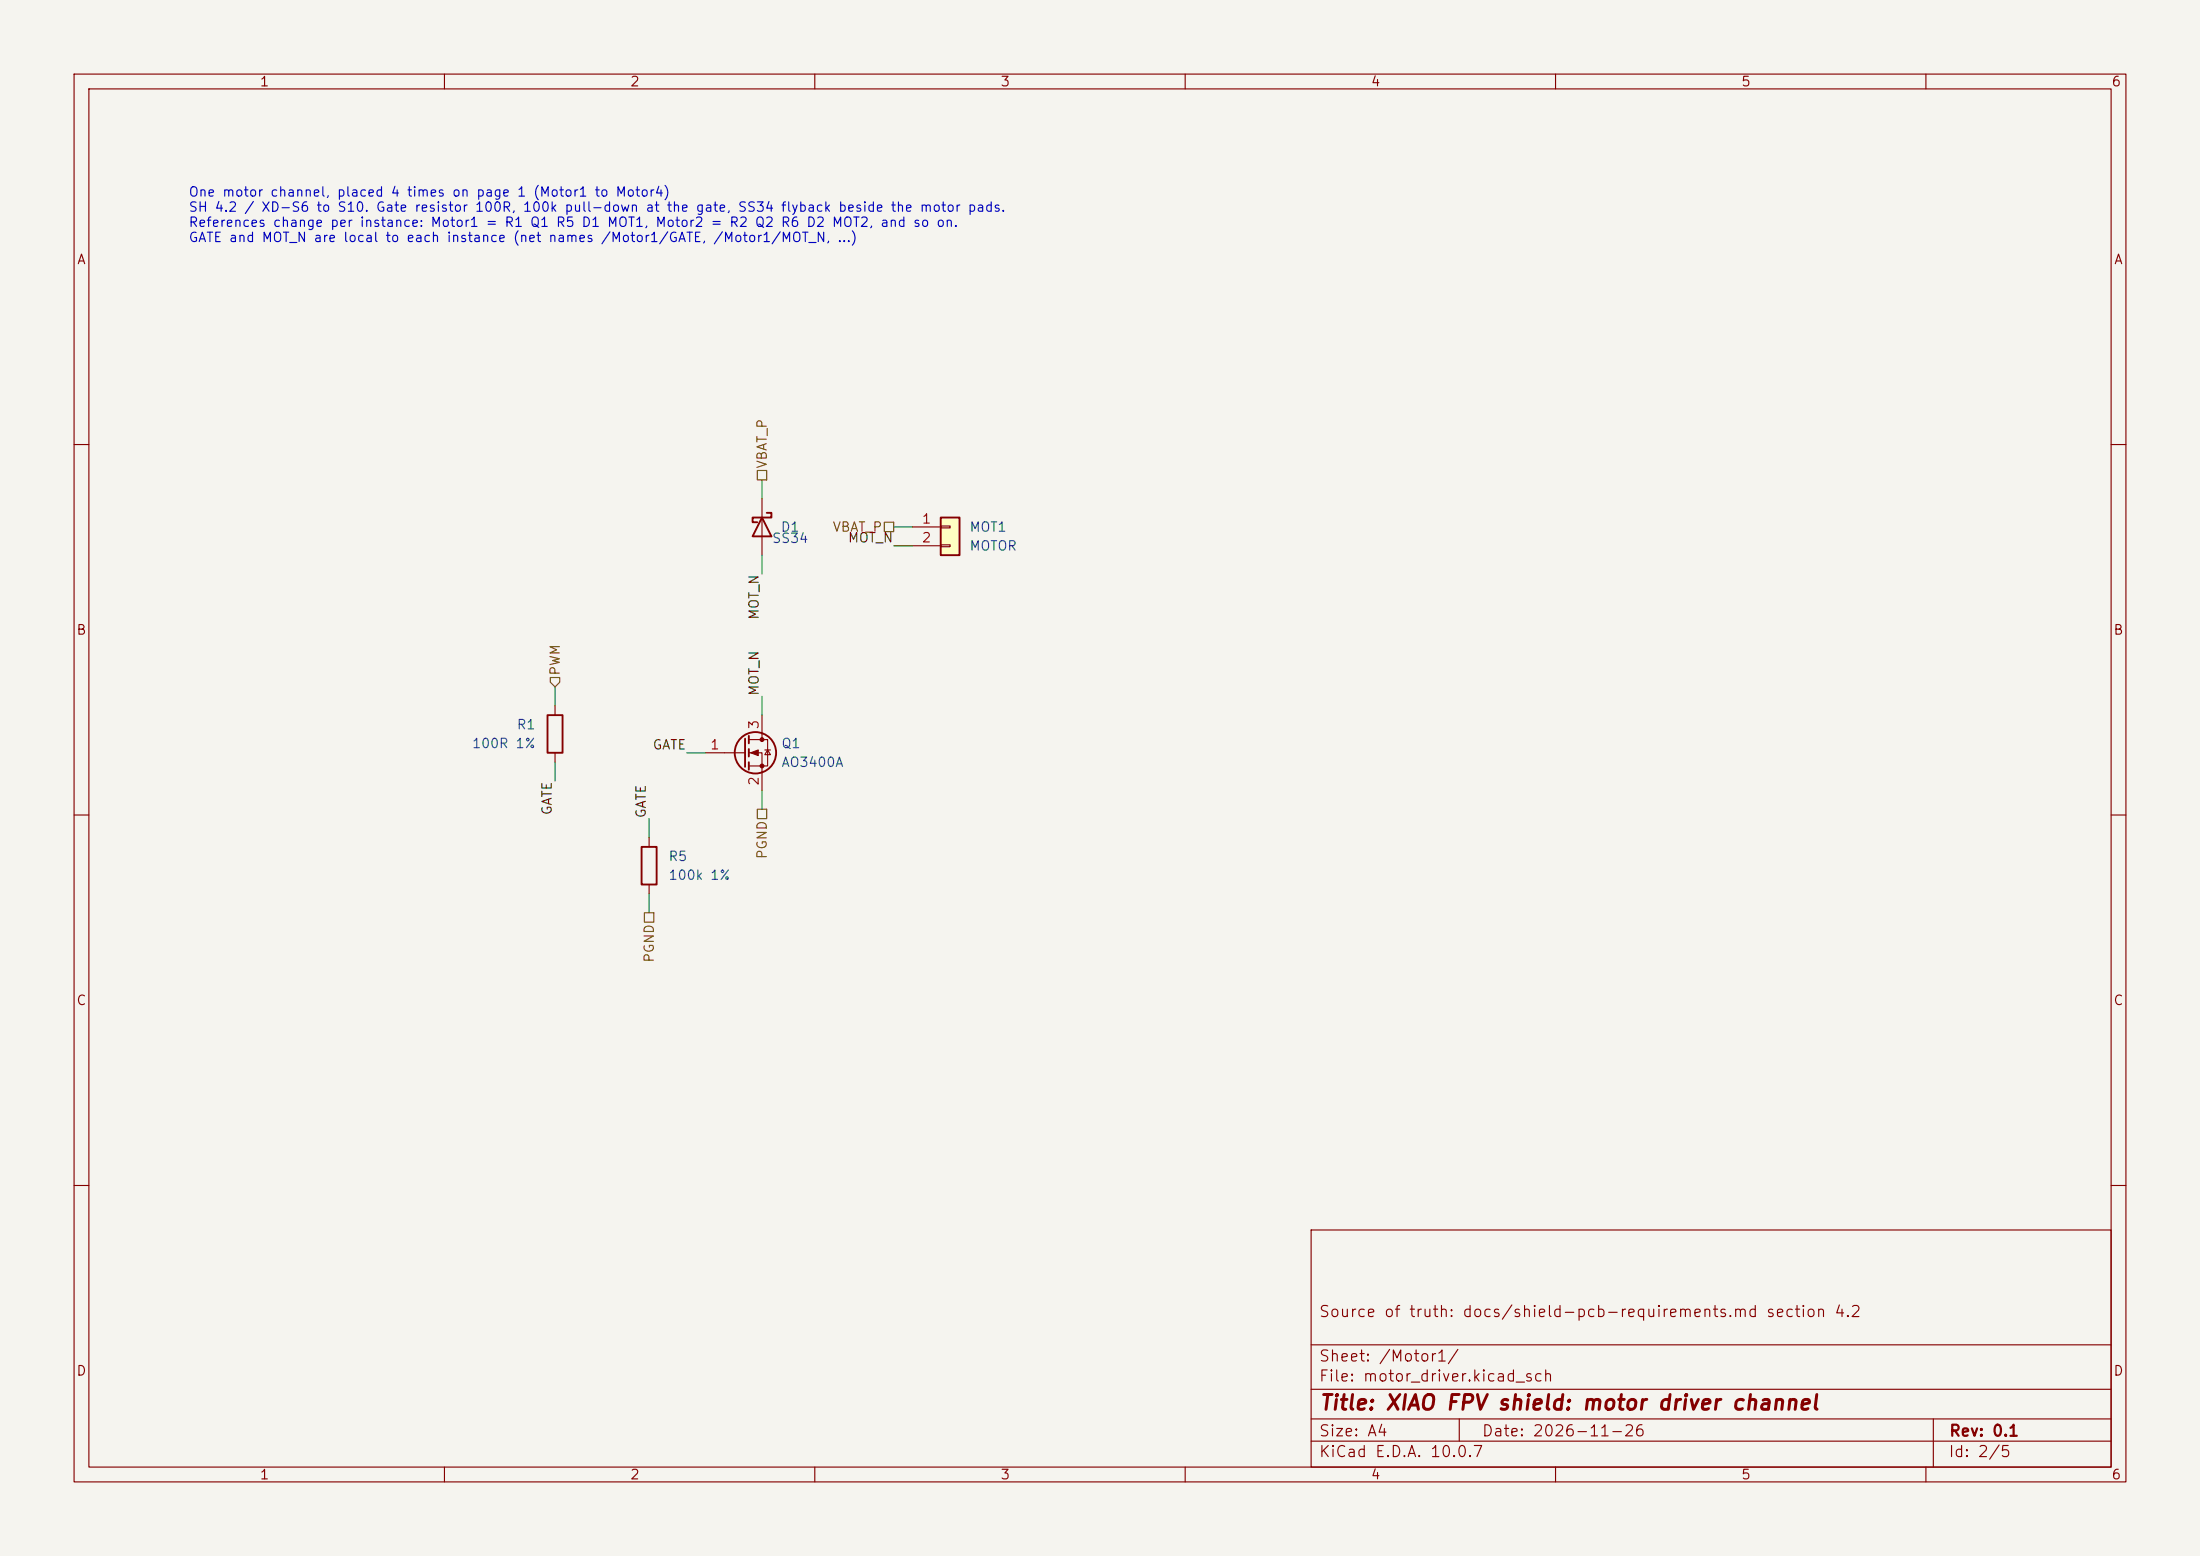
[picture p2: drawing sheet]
<svg xmlns="http://www.w3.org/2000/svg" width="297mm" height="210mm" viewBox="0 0 297 210" stroke-linecap="round" stroke-linejoin="round" font-family="sans-serif">
<path d="M0 0h297v210h-297z" fill="#f5f4ef" stroke="#f5f4ef" stroke-width=".14"/>
<g fill="none" stroke="#840000" stroke-width=".15">
<path d="M10 10h277v190h-277zM12 12h273v186h-273zM60 10v2M110 10v2M160 10v2M210 10v2M260 10v2M10 60h2M285 60h2M10 110h2M285 110h2M10 160h2"/>
<path d="M177 166h108v32h-108zM285 160h2M60 198v2M110 198v2M160 198v2M177 194.5h108M177 191.5h108M177 187.5h108M177 181.5h108M197 191.5v3M210 198v2M260 198v2"/>
<path d="M261 191.5v6.5"/>
</g>
<path d="M127 69.9h2.5v5h-2.5z" fill="#ffffc2"/>
<g fill="none" stroke="#840000" stroke-width=".25">
<path d="M102.9 69.9l1.2 2.5h-2.5zM103.5 69.2h.6v.7h-2.5v.6h.6M127 69.9h2.5v5h-2.5zM73.9 96.5h2v5.1h-2zM100.6 99.7v3.8M101.1 99.3v1M86.6 114.3h2v5.1h-2zM101.1 101.1v1M101.1 102.9v1"/>
<circle cx="102" cy="101.6" r="2.79"/>
</g>
<g fill="none" stroke="#840000" stroke-width=".15">
<path d="M102.9 67.3v7.6M123.2 71.1h3.8M123.2 73.7h3.8M127 71h1.3v.2h-1.3zM127 73.5h1.3v.3h-1.3zM74.9 95.3v1.2M101.1 99.8h2.5v3.6h-2.5M102.9 96.5v3.3M74.9 101.6v1.3M87.6 113v1.3M87.6 119.4v1.3M95.2 101.6h5.4"/>
<path d="M101.1 101.6h1.8v5.1M103.3 101.2h.7M103.6 101.2l.4 .7h-.7z"/>
</g>
<g fill="#840000" stroke="#840000" stroke-width=".15">
<path d="M101.3 101.6l1.1-.4v.8z"/>
<circle cx="102.9" cy="99.8" r=".25"/>
<circle cx="102.9" cy="103.4" r=".25"/>
</g>
<path d="M102.2 63.5h1.3v1.3h-1.3zM119.4 70.5h1.2v1.3h-1.2zM74.3 91.4h1.3v.7l-.7 .6-.6-.6zM102.2 109.2h1.3v1.3h-1.3zM87 123.2h1.3v1.3h-1.3z" fill="none" stroke="#725600" stroke-width=".15"/>
<path d="M102.9 64.8v2.5M102.9 74.9v2.6M120.6 71.1h2.6M120.6 73.7h2.6M74.9 92.7v2.6M102.9 94v2.5M74.9 102.9v2.5M87.6 110.5v2.5M92.7 101.6h2.5M102.9 106.7v2.5M87.6 120.7v2.5" fill="none" stroke="#009600" stroke-width=".15"/>
<text font-size="2" fill="#840000" x="178" y="190.8">Title: XIAO FPV shield: motor driver channel</text>
<g font-size="1.5" fill="#840000">
<text x="178" y="178.1">Source of truth: docs/shield-pcb-requirements.md section 4.2</text>
<text x="178" y="184.1">Sheet: /Motor1/</text>
<text x="178" y="186.8">File: motor_driver.kicad_sch</text>
<text x="178" y="197">KiCad E.D.A. 10.0.7</text>
<text x="178" y="194.2">Size: A4</text>
<text x="200" y="194.2">Date: 2026-11-26</text>
<text x="263" y="197">Id: 2/5</text>
<text x="263" y="194.2">Rev: 0.1</text>
</g>
<g font-size="1.3" fill="#840000">
<text x="35" y="12">1</text>
<text x="85" y="12">2</text>
<text x="135" y="12">3</text>
<text x="185" y="12">4</text>
<text x="235" y="12">5</text>
<text x="285" y="12">6</text>
<text x="10.3" y="36">A</text>
<text x="285.3" y="36">A</text>
<text x="10.2" y="86">B</text>
<text x="285.2" y="86">B</text>
<text x="10.2" y="136">C</text>
<text x="285.2" y="136">C</text>
<text x="10.2" y="186">D</text>
<text x="285.2" y="186">D</text>
<text x="35" y="200">1</text>
<text x="85" y="200">2</text>
<text x="135" y="200">3</text>
<text x="185" y="200">4</text>
<text x="235" y="200">5</text>
<text x="285" y="200">6</text>
</g>
<g font-size="1.3" fill="#0000c2">
<text x="25.4" y="26.9">One motor channel, placed 4 times on page 1 (Motor1 to Motor4)</text>
<text x="25.4" y="28.9">SH 4.2 / XD-S6 to S10. Gate resistor 100R, 100k pull-down at the gate, SS34 flyback beside the motor pads.</text>
<text x="25.4" y="30.9">References change per instance: Motor1 = R1 Q1 R5 D1 MOT1, Motor2 = R2 Q2 R6 D2 MOT2, and so on.</text>
<text x="25.4" y="33">GATE and MOT_N are local to each instance (net names /Motor1/GATE, /Motor1/MOT_N, ...)</text>
</g>
<g font-size="1.3" fill="#725600">
<text x="103.8" y="63.3" transform="rotate(-90 103.8 63.3)">VBAT_P</text>
<text x="112.3" y="72.1">VBAT_P</text>
<text x="75.9" y="91.3" transform="rotate(-90 75.9 91.3)">PWM</text>
<text x="103.8" y="116" transform="rotate(-90 103.8 116)">PGND</text>
<text x="88.6" y="130" transform="rotate(-90 88.6 130)">PGND</text>
</g>
<g font-size="1.3" fill="#a90000">
<text x="124.4" y="71">1</text>
<text x="124.4" y="73.5">2</text>
<text x="95.8" y="101.5">1</text>
<text x="102.7" y="98.5" transform="rotate(-90 102.7 98.5)">3</text>
<text x="102.7" y="106.1" transform="rotate(-90 102.7 106.1)">2</text>
</g>
<g font-size="1.3" fill="#006464">
<text x="104.1" y="73.6">SS34</text>
<text x="105.3" y="72.1">D1</text>
<text x="130.8" y="72.1">MOT1</text>
<text x="130.8" y="74.6">MOTOR</text>
<text x="63.6" y="101.3">100R 1%</text>
<text x="69.7" y="98.8">R1</text>
<text x="105.4" y="101.3">Q1</text>
<text x="105.4" y="103.8">AO3400A</text>
<text x="90.2" y="116.5">R5</text>
<text x="90.2" y="119.1">100k 1%</text>
</g>
<g font-size="1.3" fill="#0f0f0f">
<text x="114.4" y="73.5">MOT_N</text>
<text x="102.7" y="83.7" transform="rotate(-90 102.7 83.7)">MOT_N</text>
<text x="102.7" y="94" transform="rotate(-90 102.7 94)">MOT_N</text>
<text x="88" y="101.5">GATE</text>
<text x="74.8" y="110.1" transform="rotate(-90 74.8 110.1)">GATE</text>
<text x="87.5" y="110.5" transform="rotate(-90 87.5 110.5)">GATE</text>
</g>
</svg>
